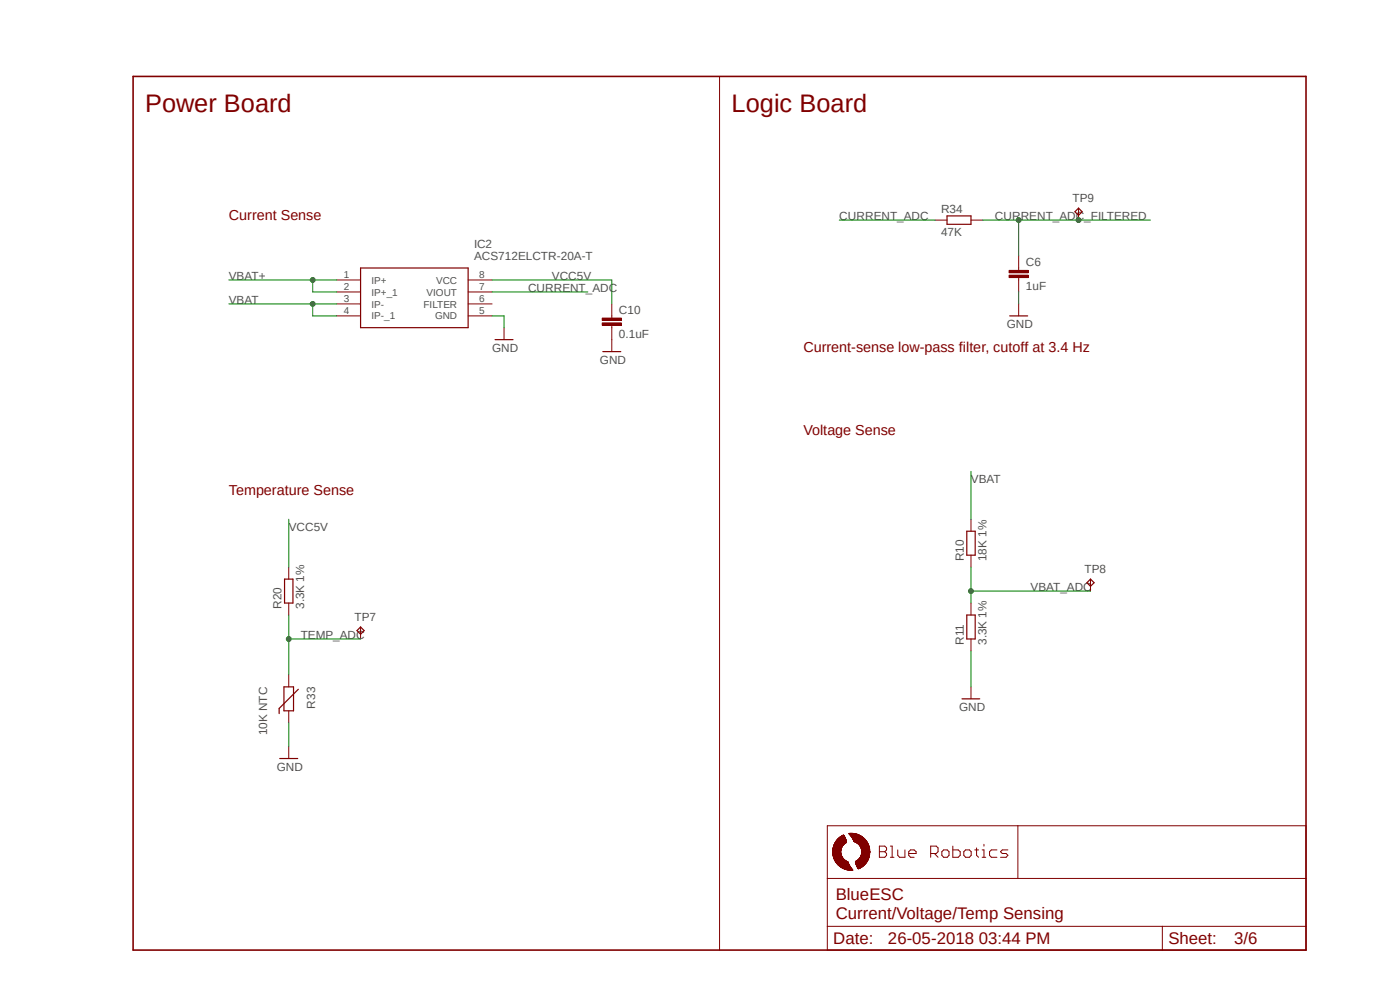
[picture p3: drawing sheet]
<svg xmlns="http://www.w3.org/2000/svg" width="297mm" height="210mm" viewBox="0 0 297 210" stroke-linecap="round" stroke-linejoin="round" font-family="sans-serif">
<path d="M27.7 15.9l249.8 186.2M277.5 15.9l-249.8 186.2" fill="none" stroke="#fff" stroke-width=".21"/>
<g fill="none" stroke="#800000" stroke-width=".21">
<path d="M152.7 16.2v185.3M216.1 56.9v.5M216.1 58.9v.5M175.5 175.2h101.6v26.3h-101.6zM176.7 180h1.8M176.7 179.9h1.8M176.8 179.8h1.7M176.8 179.8h1.8M176.8 179.7h1.8M176.8 179.6h1.8M176.8 179.6h1.9M176.9 179.5h1.8"/>
<path d="M176.9 179.4h1.9M176.9 179.3h2M177 179.3h1.9M177 179.2h2M177 179.1h2M177 179.1h2.1M177.1 178.9h2.1M177.1 178.9h2.2M177.1 178.9h2.3M177.2 178.7h2.3M177.2 178.7h2.4M177.2 178.6h2.4"/>
<path d="M177.3 178.6h2.2M177.3 178.5h2.2M177.4 178.5h2.1M177.4 178.4h2.1M177.5 178.4h2M177.5 178.3h2M177.5 178.2h2M177.6 178.1h1.9M177.7 178.1h1.8M177.8 178h1.6M177.8 177.9h1.6M177.9 177.8h1.4"/>
<path d="M178 177.8h1.3M178.1 177.7h1.2M178.1 177.6h1.1M178.2 177.5l1 .1M178.3 177.5h.9M178.4 177.5h.8M178.4 177.4h.7M178.5 177.4h.6M178.6 177.3h.5M178.7 177.2h.3M178.8 179.4l-1.9 .1M178.8 177.2h.2"/>
<path d="M178.9 177.2h.1M178.9 179.2h-1.9M178.9 177.1v.1M179.2 179h-2.2M179.5 178.8h-2.3M180.1 176.8h1.1M180.1 176.9l1.7 .1M180.1 176.9h1.4M180.2 176.8h.8M180.3 177h1.7M180.3 177h1.6M180.3 177.1h1.8"/>
<path d="M180.3 177.1l2 .1M180.4 177.2h2.1M180.4 177.2h2M180.5 177.3h2M180.5 177.3l2.2 .1M180.6 177.5h2.2M180.6 177.4h2.2M180.6 177.5h2.3M180.7 177.5h2.3M180.7 177.6h2.3M180.8 177.7h2.3M180.8 177.8h2.5"/>
<path d="M180.9 177.9h2.5M180.9 177.9h2.4M180.9 178h2.6M181 178.1h2.5M181 178.1h2.6M181.1 178.3h2.6M181.1 178.2h2.5M181.1 178.4h2.6M181.1 178.5h2.8M181.1 178.4h2.7M181.2 178.5h2.7M181.2 178.6h2.7"/>
<path d="M181.3 178.6h2.6M181.6 178.7h2.4M181.7 178.7h2.3M181.7 178.8h2.4M181.8 178.9h2.3M181.9 178.9h2.2M182 179h2.1M182.1 179.1h2M182.2 179.1h2M182.2 179.2h2M182.3 179.3h2M182.4 179.4h1.9"/>
<path d="M182.4 179.3h1.9M182.5 179.5h1.8M182.5 179.6l1.9 .1M182.5 179.6h1.9M182.6 179.7h1.8M182.6 179.8h1.8M182.7 179.9h1.7M182.7 180h1.7M186.6 179.5h1.1l.4 .4v.4l-.4 .4 .4 .4v.3l-.4 .5h-1.1zM188.9 179.5h.4v2.4M202.1 179.5v2.4h1.2l.4-.5v-.7l-.4-.4h-1.2M207.2 179.9v1.5l.4 .5"/>
<path d="M208.7 179.1v.4M215.9 175.2v11.1M175.5 196.5h101.6M175.5 186.4h101.6M176.7 180.7h1.7M176.7 180.9h1.7M176.7 180.8h1.7M176.7 180.6h1.7M176.7 180.5h1.7M176.7 180.3h1.7M176.7 181.1h1.7M176.7 181.3l1.8 .1"/>
<path d="M176.7 181.3h1.7M176.7 181.2h1.7M176.7 181h1.7M176.7 180.4h1.7M176.7 180.2h1.7M176.7 180.1h1.7M176.7 181.5h1.8M176.7 181.4h1.8M176.8 181.7h1.8M176.8 181.6h1.8M176.8 181.5l1.8 .1M176.8 181.9h1.9"/>
<path d="M176.8 181.8h1.9M176.8 181.7l1.8 .1M176.9 181.9l1.9 .1M176.9 181.9h1.8M176.9 182.1h2M176.9 182h1.9M177 182.2h1.9M177 182.1h1.9M177 182.3h2M177 182.2h2M177 182.4h2.2M177 182.3h2.1"/>
<path d="M177.1 182.5h2.2M177.1 182.5h2.1M177.1 182.5h2.3M177.2 182.6h2.3M177.2 182.7h2.5M177.2 182.7h2.4M177.2 182.8h2.7M177.2 182.8h2.5M177.3 182.9h2.6M177.4 183h2.5M177.4 182.9h2.5M177.4 183h2.6"/>
<path d="M177.5 183.1h2.5M177.5 183.2h2.5M177.6 183.2h2.4M177.6 183.3h2.4M177.7 183.4h2.4M177.7 183.3h2.4M177.8 183.5h2.3M177.8 183.5h2.4M177.9 183.6h2.3M177.9 183.6h2.4M178.1 183.7h2.2M178.1 183.8h2.2"/>
<path d="M178.2 183.8l2.2 .1M178.3 183.9h2.1M178.4 183.9h2M178.4 184h2.1M178.5 184l2 .1M178.5 180l-1.8 .1M178.6 184.1h2M178.7 184.1h1.9M178.8 184.2h1.8M178.9 184.2l1.8 .1M179.1 184.3h1.6M179.2 184.4h1.6"/>
<path d="M179.3 184.4h1.5M179.4 184.4l1.4 .1M179.7 184.5h1.2M179.9 184.6h1M180.2 184.6h.7M181.5 182.9h2.4M181.5 182.8h2.4M181.5 183.1h2.2M181.5 183h2.3M181.6 183.2h2M181.6 183.1h2.1M181.6 182.7h2.4"/>
<path d="M181.6 183.4h1.9M181.6 183.3h1.9M181.7 183.5h1.7M181.7 183.6h1.6M181.7 183.5h1.6M181.8 183.8h1.3M181.8 183.7h1.3M181.8 182.5h2.3M181.9 183.9h.9M181.9 183.9h1M181.9 184h.8M181.9 184h.9"/>
<path d="M181.9 182.5h2.2M182 184.2h.4M182 184.1h.5M182 184.2h.3M182 182.4h2.1M182.1 184.3h.1M182.1 182.3h2M182.2 182.3h2M182.2 182.2h2M182.3 182.1h2M182.4 182.1h1.9M182.4 182h1.9"/>
<path d="M182.5 181.9h1.9M182.5 181.9h1.8M182.5 181.8h1.9M182.6 181.7h1.8M182.6 181.6h1.8M182.7 181.5h1.7M182.7 181.4h1.7M182.8 181.3h1.7M182.8 181.2h1.7M182.8 180.2h1.7M182.8 180.1h1.7M182.8 180l1.7 .1"/>
<path d="M182.8 180.3h1.7M182.8 181.1h1.7M182.8 181h1.7M182.8 180.5h1.7M182.8 180.4h1.7M182.8 180.7h1.7M182.8 180.8h1.7M182.8 180.6h1.7M183 183.8l-1.2 .1M183.3 183.6h-1.6M183.6 183.2l-2 .1M183.8 183h-2.3"/>
<path d="M184.1 182.6h-2.4M184.4 181.7l-1.9 .1M184.4 181.5l-1.8 .1M184.5 181.3l-1.8 .1M184.5 180.9h-1.7M186.6 180.7h1.1M188.9 181.9h.8M190.5 180.3v1.1l.3 .5h1.2v-1.6M192.8 181.1h1.6v-.4l-.5-.4h-.7l-.4 .4v.7l.4 .5h.7M197.4 181.1h1.2l.4-.4v-.8l-.4-.4h-1.2v2.4M198.2 181.1l.8 .8M200.2 180.3h.8l.3 .4v.7l-.3 .5h-.8l-.4-.5v-.7z"/>
<path d="M204.5 180.7l.4-.4h.8l.3 .4v.7l-.3 .5h-.8l-.4-.5zM206.8 180.3h.8M208.4 181.9h.7M208.4 180.3h.3v1.6M211.5 180.3h-1.2l-.4 .4v.7l.4 .5h1.2M213.8 180.3h-1.2l-.3 .4 .3 .4h.8l.4 .3-.4 .5h-1.1M246.6 196.5v5"/>
</g>
<path d="M28.2 16.2h248.9v185.3h-248.9z" fill="none" stroke="#800000" stroke-width=".34"/>
<path d="M214.1 58.4h4v.5h-4z" fill-rule="evenodd" fill="#800000"/>
<path d="M214.1 58.4h4v.5h-4z" fill="none" stroke="#800000" stroke-width=".21"/>
<path d="M214.1 57.4h4v.5h-4z" fill-rule="evenodd" fill="#800000"/>
<g fill="none" stroke="#800000" stroke-width=".21">
<path d="M198.4 46.7h2.5M206 46.7h2.5M214.1 57.4h4v.5h-4zM216.1 54.3v2.6M216.1 59.4v2.5M106.9 69.5v2.6M129.8 67v.5M129.8 69v.5M216.1 64.5v2.5M206 110.2v2.5M206 117.8v2.5M206 127.9v2.6"/>
<path d="M206 135.6v2.5M206 145.7v2.6"/>
</g>
<path d="M200.9 45.8h5.1v1.8h-5.1zM105 72.1h3.8M214.2 67h3.8M205.1 112.7h1.8v5.1h-1.8zM205.1 130.5h1.8v5.1h-1.8zM204.1 148.3h3.8" fill="none" stroke="#800000" stroke-width=".25"/>
<path d="M127.8 68.5h4v.5h-4z" fill-rule="evenodd" fill="#800000"/>
<path d="M127.8 68.5h4v.5h-4z" fill="none" stroke="#800000" stroke-width=".21"/>
<path d="M127.8 67.5h4v.5h-4z" fill-rule="evenodd" fill="#800000"/>
<g fill="none" stroke="#800000" stroke-width=".21">
<path d="M71.4 59.4h5.1M99.3 59.4h5.1M228.8 44.2v2.5M71.4 61.9h5.1M71.4 64.5h5.1M71.4 67h5.1M99.3 61.9h5.1M99.3 64.5h5.1M99.3 67h5.1M127.8 67.5h4v.5h-4zM129.8 64.5v2.5M129.8 69.5v5.1"/>
<path d="M61.3 120.3v2.6M61.3 127.9v2.6M76.5 133v2.6M231.4 122.9v2.5M61.3 143.2v2.5M61.3 150.8v2.5M61.3 158.4v2.5"/>
</g>
<path d="M76.5 56.9h22.8v12.6h-22.8zM228 44.9l.8-.7 .8 .7-.8 .8zM127.9 74.6h3.8M60.4 122.9h1.7v5h-1.7zM75.7 133.8l.8-.8 .8 .8-.8 .7zM230.6 123.6l.8-.7 .7 .7-.7 .8zM60.2 145.7h2.1v5.1h-2.1zM63.3 146.2l-4.1 4.1v1.1M59.4 160.9h3.8" fill="none" stroke="#800000" stroke-width=".25"/>
<path d="M208.5 46.7h20.3M216.1 46.7v7.6" fill="none" stroke="#008000" stroke-width=".21"/>
<circle cx="216.1" cy="46.7" r=".51" fill="#008000"/>
<g fill="none" stroke="#008000" stroke-width=".21">
<path d="M228.8 46.7h15.3"/>
<circle cx="216.1" cy="46.7" r=".51"/>
</g>
<circle cx="228.8" cy="46.7" r=".51" fill="#008000"/>
<g fill="none" stroke="#008000" stroke-width=".21">
<path d="M206 120.3v7.6"/>
<circle cx="228.8" cy="46.7" r=".51"/>
</g>
<circle cx="206" cy="125.4" r=".51" fill="#008000"/>
<g fill="none" stroke="#008000" stroke-width=".21">
<path d="M48.6 64.5h22.8M66.3 64.5v2.5h5.1M104.4 67h2.5v2.5M216.1 61.9v2.6M206 125.4h25.4M206 138.1v7.6M61.3 153.3v5.1"/>
<circle cx="206" cy="125.4" r=".51"/>
</g>
<circle cx="66.3" cy="64.5" r=".51" fill="#008000"/>
<g fill="none" stroke="#008000" stroke-width=".21">
<path d="M48.6 59.4h22.8M66.3 59.4v2.5h5.1M178.1 46.7h20.3M104.4 61.9h20.3M206 100v10.2"/>
<circle cx="66.3" cy="64.5" r=".51"/>
</g>
<circle cx="66.3" cy="59.4" r=".51" fill="#008000"/>
<g fill="none" stroke="#008000" stroke-width=".21">
<path d="M61.3 130.5v12.7M61.3 135.6h15.2"/>
<circle cx="66.3" cy="59.4" r=".51"/>
</g>
<circle cx="61.3" cy="135.6" r=".51" fill="#008000"/>
<g fill="none" stroke="#008000" stroke-width=".21">
<path d="M104.4 59.4h25.4v5.1M61.3 110.2v10.1"/>
<circle cx="61.3" cy="135.6" r=".51"/>
</g>
<g font-size="5.4" fill="#800000">
<text x="30.8" y="23.8">Power Board</text>
<text x="155.2" y="23.8">Logic Board</text>
</g>
<g font-size="3.6" fill="#800000">
<text x="177.3" y="190.9">BlueESC</text>
<text x="177.3" y="195">Current/Voltage/Temp Sensing</text>
<text x="176.8" y="200.3">Date:</text>
<text x="188.4" y="200.3">26-05-2018 03:44 PM</text>
<text x="247.9" y="200.3">Sheet:</text>
<text x="261.8" y="200.3">3/6</text>
</g>
<g font-size="3" fill="#800000">
<text x="48.6" y="46.7">Current Sense</text>
<text x="170.4" y="74.6">Current-sense low-pass filter, cutoff at 3.4 Hz</text>
<text x="170.4" y="92.4">Voltage Sense</text>
<text x="48.6" y="105.1">Temperature Sense</text>
</g>
<g font-size="2.5" fill="#505050">
<text x="178.1" y="46.7">CURRENT_ADC</text>
<text x="199.6" y="45.2">R34</text>
<text x="211.1" y="46.7">CURRENT_ADC_FILTERED</text>
<text x="227.5" y="42.9">TP9</text>
<text x="100.6" y="52.7">IC2</text>
<text x="199.6" y="50">47K</text>
<text x="48.6" y="59.4">VBAT+</text>
<text x="100.6" y="55.2">ACS712ELCTR-20A-T</text>
<text x="117.1" y="59.4">VCC5V</text>
<text x="217.6" y="56.5">C6</text>
<text x="48.6" y="64.5">VBAT</text>
<text x="112" y="61.9">CURRENT_ADC</text>
<text x="217.6" y="61.6">1uF</text>
<text x="131.3" y="71.7">0.1uF</text>
<text x="131.3" y="66.6">C10</text>
<text x="213.6" y="69.6">GND</text>
<text x="104.4" y="74.6">GND</text>
<text x="127.3" y="77.1">GND</text>
<text x="206" y="102.5">VBAT</text>
<text x="61.3" y="112.7">VCC5V</text>
<text x="204.5" y="119" transform="rotate(-90 204.5 119)">R10</text>
<text x="209.3" y="119" transform="rotate(-90 209.3 119)">18K 1%</text>
<text x="218.7" y="125.4">VBAT_ADC</text>
<text x="230.1" y="121.6">TP8</text>
<text x="59.7" y="129.2" transform="rotate(-90 59.7 129.2)">R20</text>
<text x="64.6" y="129.2" transform="rotate(-90 64.6 129.2)">3.3K 1%</text>
<text x="75.2" y="131.7">TP7</text>
<text x="63.8" y="135.6">TEMP_ADC</text>
<text x="204.5" y="136.8" transform="rotate(-90 204.5 136.8)">R11</text>
<text x="209.3" y="136.8" transform="rotate(-90 209.3 136.8)">3.3K 1%</text>
<text x="66.8" y="150.3" transform="rotate(-90 66.8 150.3)">R33</text>
<text x="203.5" y="150.8">GND</text>
<text x="56.7" y="156" transform="rotate(-90 56.7 156)">10K NTC</text>
<text x="58.7" y="163.5">GND</text>
</g>
<g font-size="2.1" fill="#505050">
<text x="72.9" y="59">1</text>
<text x="101.7" y="59">8</text>
<text x="72.9" y="61.6">2</text>
<text x="72.9" y="64.1">3</text>
<text x="78.8" y="60.2">IP+</text>
<text x="78.8" y="62.7">IP+_1</text>
<text x="78.8" y="65.2">IP-</text>
<text x="89.8" y="65.2">FILTER</text>
<text x="90.5" y="62.7">VIOUT</text>
<text x="92.5" y="60.2">VCC</text>
<text x="101.7" y="61.6">7</text>
<text x="101.7" y="64.1">6</text>
<text x="72.9" y="66.6">4</text>
<text x="78.8" y="67.8">IP-_1</text>
<text x="92.3" y="67.8">GND</text>
<text x="101.7" y="66.6">5</text>
</g>
</svg>
